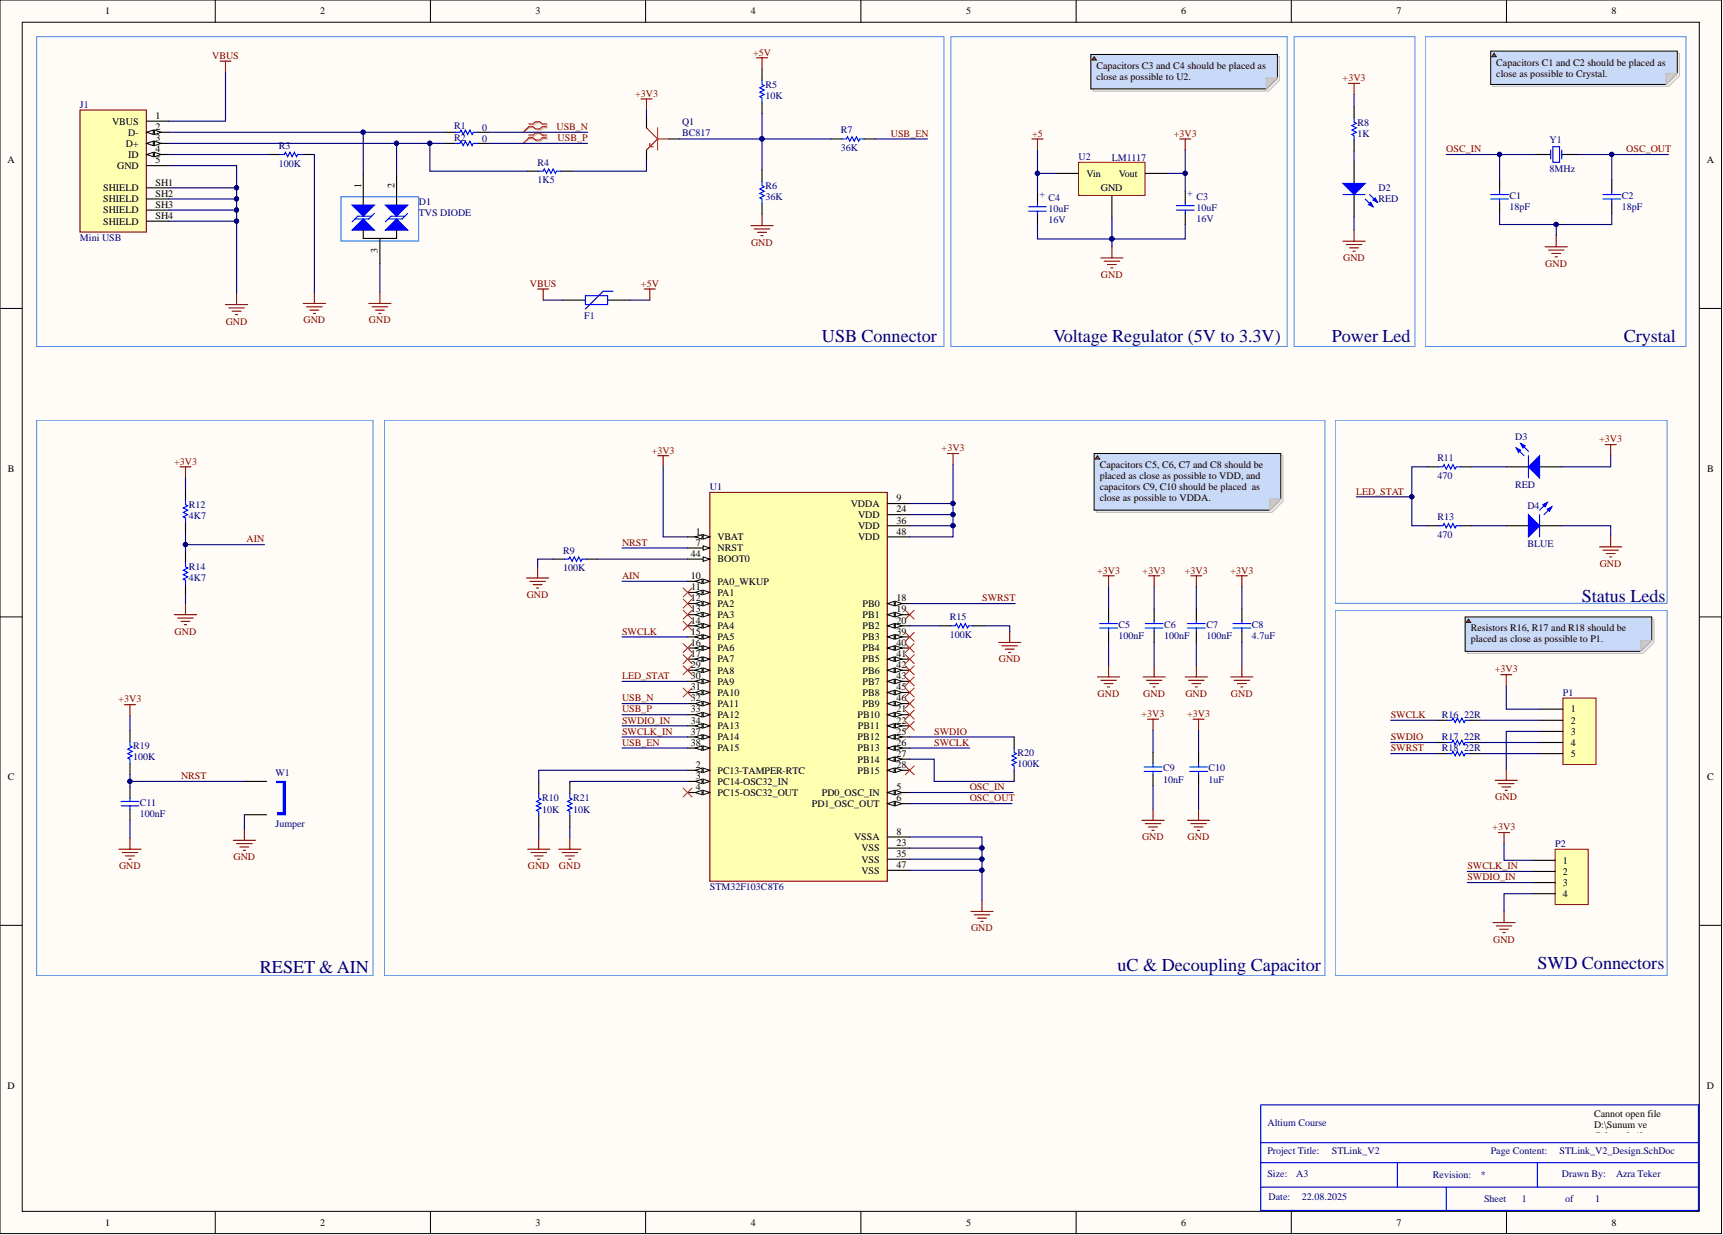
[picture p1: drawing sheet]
# Altium project STLink_V2_Design.PrjPcb
NameProject: STLink_V2
1 sheet, 46 parts. Net scope: global (net labels, ports and power ports of the same name join across sheets).
Board file: STLink_V2_Design.PcbDoc

## Sheet STLink_V2_Design.SchDoc
size A3; DocumentNumber: 1; SheetNumber: 1; SheetTotal: 1

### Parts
*?  Size: A3  Drawn By: Azra Teker  (hidden comment: Title Block)  (graphical)
C1  18pF  [C805]
C2  18pF  [C805]
C3  Volte: 16V  [MY_SMC_B]  (hidden comment: 10uF)
C4  Volte: 16V  [MY_SMC_B]  (hidden comment: 10uF)
C5  100nF  [C805]
C6  100nF  [C805]
C7  100nF  [C805]
C8  4.7uF  [C805]
C9  10nF  [C805]
C10  1uF  [C805]
C11  100nF  [C805]
D1  TVS DIODE  [SOT-23]
D2  RED  [MY_LED_1206]
D3  RED  [MY_LED_0805]
D4  BLUE  [MY_LED_0805]
F1  (no value)  [PTC-0805]
J1  Mini USB  [MiniUSB]
P1  Header 5  [My_1X05]  (value not drawn)
P2  Header 4  [My_1X04]  (value not drawn)
Q1  BC817  [SOT23_3]
R1  0  [R0603]
R2  0  [R0603]
R3  100K  [R0603]
R4  1K5  [R0603]
R5  10K  [R0603]
R6  36K  [R0603]
R7  36K  [R0603]
R8  1K  [R0603]
R9  100K  [R0603]
R10  10K  [R0603]
R11  470  [R0603]
R12  4K7  [R0603]
R13  470  [R0603]
R14  4K7  [R0603]
R15  100K  [R0603]
R16  22R  [R0603]
R17  22R  [R0603]
R18  22R  [R0603]
R19  100K  [R0603]
R20  100K  [R0603]
R21  10K  [R0603]
U1  STM32F103C8T6  [QFP50P900X900X160-48N]
U2  LM1117  [MY_SOT223]
W1  Jumper  [My_1X02]
Y1  8MHz  [XTAL-SMD]

### Blocks framed on the sheet
USB Connector: D1 F1 J1 Q1 R1-R7
Voltage Regulator (5V to 3.3V): C3 C4 U2
Power Led: D2 R8
Crystal: C1 C2 Y1
RESET & AIN: C11 R12 R14 R19 W1
uC & Decoupling Capacitor: C5-C10 R9 R10 R15 R20 R21 U1
Status Leds: D3 D4 R11 R13
SWD Connectors: P1 P2 R16-R18

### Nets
+3V3: C3.+ C5.2 C6.2 C7.2 C8.2 C9.2 C10.2 D3.A P1.1 P2.1 Q1.3(C) R8.1 R12.2 R19.2 U1.1(VBAT) U1.9(VDDA) U1.24(VDD) U1.36(VDD) U1.48(VDD) U2.2(Vout)
+5: C4.+ U2.3(Vin)
+5V: F1.1 R5.2
GND: C1.1 C2.1 C3.- C4.- C5.1 C6.1 C7.1 C8.1 C9.1 C10.1 C11.1 D1.3(A) D2.K D4.K J1.5(GND) J1.SH1(SHIELD) J1.SH2(SHIELD) J1.SH3(SHIELD) J1.SH4(SHIELD) P1.3 P2.4 R3.2 R6.1 R9.1 R10.1 R14.1 R15.1 R21.1 U1.8(VSSA) U1.23(VSS) U1.35(VSS) U1.47(VSS) U2.1(GND) W1.2
VBUS: F1.2 J1.1(VBUS)
AIN: R12.1 R14.2 U1.10(PA0_WKUP)
LED_STAT: R11.1 R13.1 U1.30(PA9)
NRST: C11.2 R19.1 U1.7(NRST) W1.1
OSC_IN: C1.2 U1.5(PD0_OSC_IN) Y1.1(OSC1)
OSC_OUT: C2.2 U1.6(PD1_OSC_OUT) Y1.2(OSC2)
SWCLK: R16.1 U1.15(PA5) U1.26(PB13)
SWCLK_IN: P2.2 U1.37(PA14)
SWDIO: R17.1 R20.2 U1.25(PB12)
SWDIO_IN: P2.3 U1.34(PA13)
SWRST: R18.1 U1.18(PB0)
USB_EN: R7.1 U1.38(PA15)
USB_N: R1.2 U1.32(PA11)
USB_P: R2.2 U1.33(PA12)
NetD1_1: D1.1(K) J1.2(D-) R1.1
NetD1_2: D1.2(K) J1.3(D+) R2.1 R4.1
NetD2_A: D2.A R8.2
NetD3_K: D3.K R11.2
NetD4_A: D4.A R13.2
NetJ1_4: J1.4(ID) R3.1
NetP1_2: P1.2 R16.2
NetP1_4: P1.4 R17.2
NetP1_5: P1.5 R18.2
NetQ1_1: Q1.1(B) R5.1 R6.2 R7.2
NetQ1_2: Q1.2(E) R4.2
NetR9_2: R9.2 U1.44(BOOT0)
NetR10_2: R10.2 U1.2(PC13-TAMPER-RTC)
NetR15_2: R15.2 U1.20(PB2)
NetR20_1: R20.1 U1.27(PB14)
NetR21_2: R21.2 U1.3(PC14-OSC32_IN)

Not connected (* = marked no-connect by the designer): U1 4(PC15-OSC32_OUT)* 11(PA1)* 12(PA2)* 13(PA3)* 14(PA4)* 16(PA6)* 17(PA7)* 19(PB1)* 21(PB10)* 22(PB11)* 28(PB15)* 29(PA8)* 31(PA10)* 39(PB3)* 40(PB4)* 41(PB5)* 42(PB6)* 43(PB7)* 45(PB8)* 46(PB9)*

### Layout directives
differential pair; differential pair class DiffPairUSB: USB_N, USB_P

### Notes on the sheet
- Capacitors C3 and C4 should be placed as close as possible to U2.
- Capacitors C1 and C2 should be placed as close as possible to Crystal.
- Capacitors C5, C6, C7 and C8 should be placed as close as possible to VDD, and capacitors C9, C10 should be placed  as close as possible to VDDA.
- Resistors R16, R17 and R18 should be placed as close as possible to P1.
